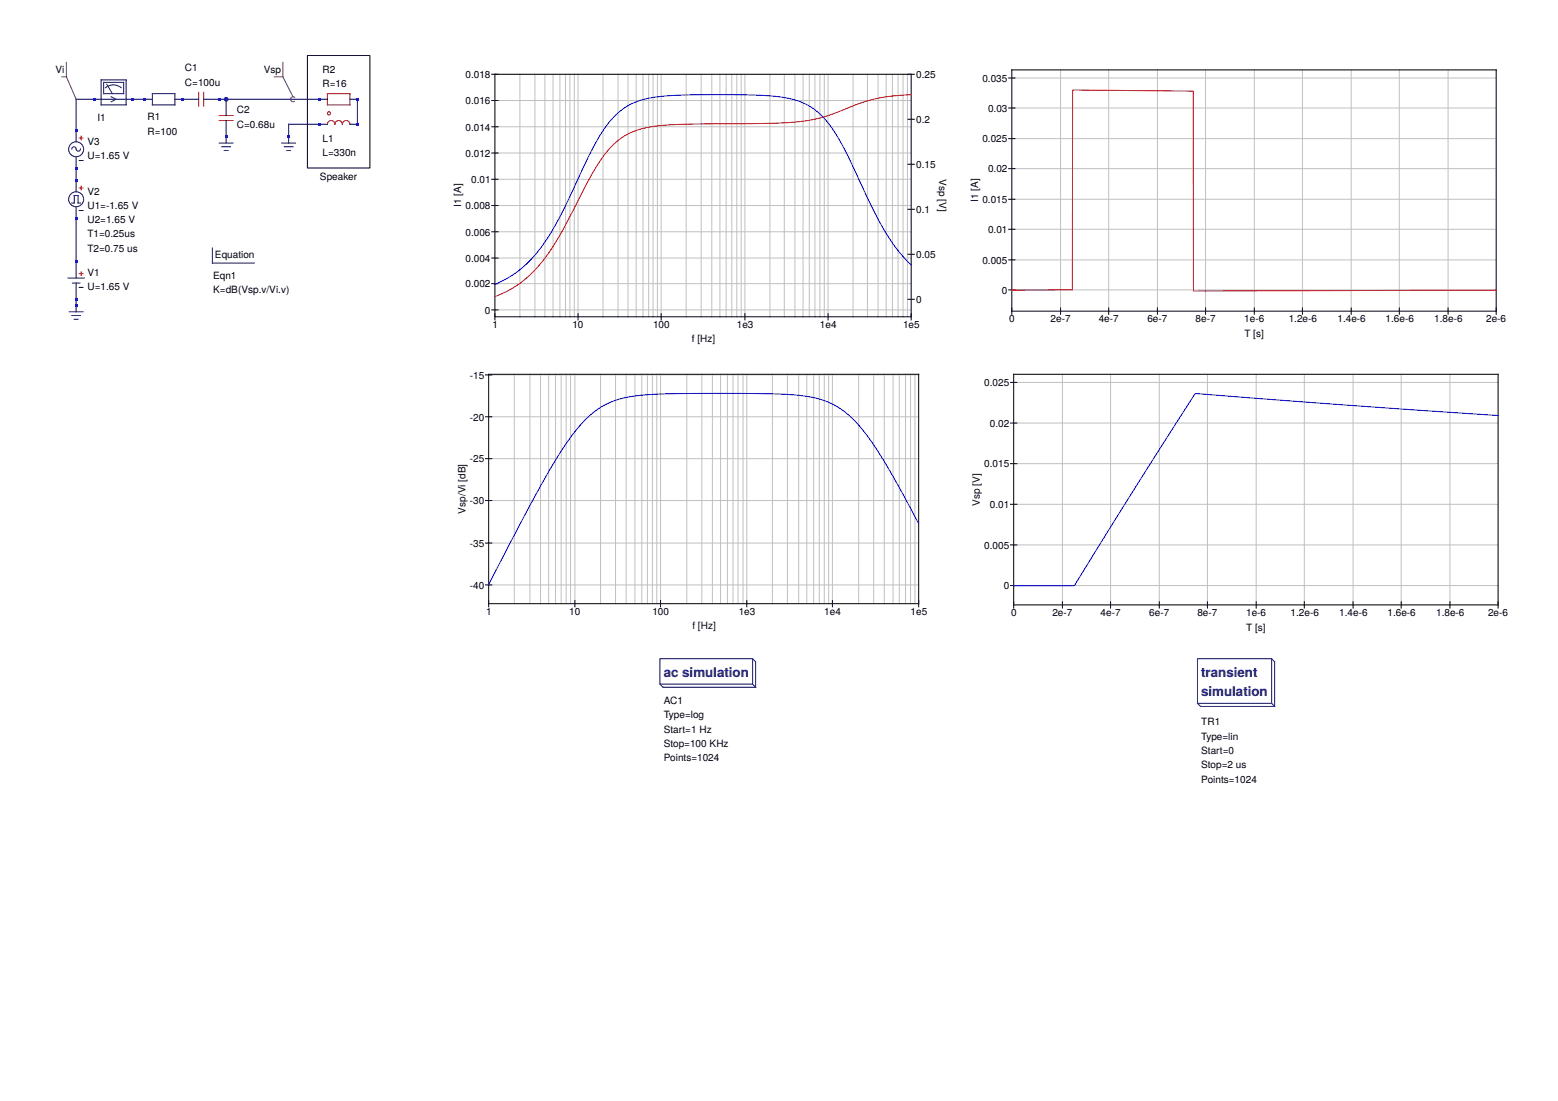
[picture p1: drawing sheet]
<svg xmlns="http://www.w3.org/2000/svg" width="297mm" height="210mm" viewBox="0 0 297 210" stroke-linecap="round" stroke-linejoin="round" font-family="sans-serif">
<g fill="none" stroke="#000080" stroke-width=".19">
<path d="M19.3 15.2h4.7v4.8h-4.7zM19.8 15.7h3.8v2.2h-3.8zM20.4 16.1l1 1.8M21.2 18.4l.9 .5-.9 .5M23.1 16.7a2.32 2.32 0 0 0-3 0M29.1 18.9h-14.6v8.1M29.1 17.9h4.2v2.1h-4.2zM33.3 18.9h4.6M38.8 18.9h23.6M43.1 18.9v3.1M66.7 18.9h1.4v4.8h-1.4M13.7 28.4a.46 .46 0 0 1 .5-.4 .46 .46 0 0 1 .4 .6 .42 .42 0 0 0 .4 .2 .42 .42 0 0 0 .3-.4"/>
<path d="M13.7 38.7h.5v-1.4h.7v1.4h.4M14.5 29.9v6.7M14.5 39.4v13.6M41.8 27.3h2.6M42.3 28h1.6M42.8 28.7h.7M43.1 23v4.3M53.7 27.3h2.6M54.2 28h1.7M54.7 28.7h.7M62.4 23.7h-7.4v3.6M13 53h3.1"/>
<path d="M13.2 59.4h2.6M13.8 54h1.4M14.5 54v5.4M40.5 47.3v2.8h8M13.7 60.2h1.6M14.2 60.9h.7M125.8 125.6h17.7v4.8h-17.7zM125.8 130.4l.6 .6h17.7M143.5 130.4l.6 .6M143.5 125.6l.6 .6v4.8M228.3 125.6h14.1v8.5h-14.1zM228.3 134.1l.6 .6h14.1"/>
<path d="M242.4 134.1l.6 .6M242.4 125.6l.6 .6v8.5"/>
<circle cx="14.5" cy="28.5" r="1.43"/>
<circle cx="14.5" cy="38" r="1.43"/>
</g>
<g fill="none" stroke="#800000" stroke-width=".19">
<path d="M37.9 17.6v2.6M38.8 17.6v2.6M62.4 17.9h4.3v2.1h-4.3zM41.8 23h2.6M41.8 22h2.6M62.4 23.7a.71 .71 0 0 1 .7-.7 .71 .71 0 0 1 .7 .7 .71 .71 0 0 1 .8-.7 .71 .71 0 0 1 .7 .7 .71 .71 0 0 1 .7-.7 .71 .71 0 0 1 .7 .7"/>
<circle cx="62.7" cy="21.6" r=".3"/>
</g>
<path d="M15.1 26.3h.7M15.1 35.8h.7M15.5 26v.7M15.5 35.5v.7M15.1 52.2h.7M15.5 51.8v.7" fill="none" stroke="#f00" stroke-width=".19"/>
<path d="M15.1 30.6h.7M15.1 40.1h.7M15.1 54.8h.7" fill="none" stroke="#000" stroke-width=".19"/>
<path d="M52.3 14.6h1.6M53.9 11.9v2.7M53.9 14.6l2 3.9M56.2 18.6a.48 .48 0 0 0-.7 0 .48 .48 0 0 0 0 .6 .48 .48 0 0 0 .6 .1" fill="none" stroke="#800080" stroke-width=".19"/>
<g fill="#000080">
<path d="M17.9 18.7h.4v.5h-.4z"/>
<path d="M25 18.7h.5v.5h-.5z"/>
</g>
<circle cx="43.1" cy="18.9" r=".36" fill="#000080" stroke="#000080" stroke-width=".19"/>
<g fill="#000080">
<path d="M42.9 25.8h.5v.5h-.5z"/>
<path d="M54.8 25.8h.5v.5h-.5z"/>
<path d="M27.4 18.7h.5v.5h-.5z"/>
<path d="M34.5 18.7h.5v.5h-.5z"/>
<path d="M41.7 18.7h.5v.5h-.5z"/>
<path d="M14.3 58h.5v.5h-.5z"/>
<path d="M14.3 24.6h.5v.5h-.5z"/>
<path d="M14.3 31.8h.5v.5h-.5z"/>
<path d="M14.3 34.2h.5v.5h-.5z"/>
<path d="M14.3 41.3h.5v.5h-.5z"/>
<path d="M14.3 49.7h.5v.4h-.5z"/>
<path d="M14.3 56.8h.5v.5h-.5z"/>
<path d="M60.8 23.5h.4v.4h-.4z"/>
<path d="M67.9 23.5h.5v.4h-.5z"/>
<path d="M67.9 18.7h.5v.5h-.5z"/>
<path d="M60.8 18.7h.4v.5h-.4z"/>
</g>
<path d="M11.8 14.6h.9M12.7 11.9v2.7M12.7 14.6l1.8 4.3" fill="none" stroke="#800080" stroke-width=".19"/>
<g fill="none" stroke="#000" stroke-width=".19">
<path d="M58.6 10.6h11.9v21.4h-11.9zM93.8 14.2h80.5M93.8 19.2h1.2M94.4 14.2v46.8M173.7 14.2v46.8M192.3 14.9h1.2M93.8 39.2h1.2M93.8 34.2h1.2M93.8 29.2h1.2M93.8 24.2h1.2M173.1 39.9h1.2M173.1 31.3h1.2"/>
<path d="M173.1 22.7h1.2M192.3 38h1.2M192.3 32.2h1.2M192.3 26.4h1.2M192.3 20.6h1.2M93.8 59.1h1.2M93.8 54.1h1.2M93.8 49.2h1.2M93.8 44.2h1.2M110.2 59.8v1.2M126.1 59.8v1.2M142 59.8v1.2"/>
<path d="M157.9 59.8v1.2M173.1 57.1h1.2M173.1 48.5h1.2M192.3 55.3h1.2M192.3 49.6h1.2M192.3 43.7h1.2M192.9 59.9v-46.6h92.4v46.6M192.9 59.3h92.4M202.2 58.7v1.2M211.4 58.7v1.2M220.7 58.7v1.2M229.8 58.7v1.2"/>
<path d="M239.1 58.7v1.2M248.3 58.7v1.2M257.6 58.7v1.2M266.8 58.7v1.2M276.1 58.7v1.2M92.6 79.5h1.2M92.6 71.5h1.2M94.4 60.4h79.3M192.7 72.9h1.2M92.6 95.4h1.2M92.6 87.4h1.2M192.7 96.1h1.2"/>
<path d="M192.7 88.4h1.2M192.7 80.7h1.2M92.6 111.5h1.2M92.6 103.5h1.2M93.2 115.7v-44.3h81.9v44.3M93.2 115.1h81.9M109.6 114.5v1.2M125.9 114.5v1.2M142.4 114.5v1.2M158.7 114.5v1.2M192.7 111.6h1.2M192.7 103.9h1.2"/>
<path d="M193.3 115.9v-44.5h92.3v44.5M193.3 115.3h92.3M202.6 114.7v1.2M211.7 114.7v1.2M221 114.7v1.2M230.2 114.7v1.2M239.5 114.7v1.2M248.7 114.7v1.2M258 114.7v1.2M267.1 114.7v1.2M276.4 114.7v1.2"/>
</g>
<g fill="none" stroke="#c0c0c0" stroke-width=".19">
<path d="M94.4 19.2h79.3M99.1 14.2v46.2M102 14.2v46.2M103.9 14.2v46.2M105.4 14.2v46.2M106.7 14.2v46.2M107.8 14.2v46.2M108.7 14.2v46.2M109.5 14.2v46.2M110.2 14.2v46.2M115 14.2v46.2M117.8 14.2v46.2"/>
<path d="M119.7 14.2v46.2M121.3 14.2v46.2M122.6 14.2v46.2M123.7 14.2v46.2M124.5 14.2v46.2M125.3 14.2v46.2M126.1 14.2v46.2M130.8 14.2v46.2M133.7 14.2v46.2M135.7 14.2v46.2M137.3 14.2v46.2M138.4 14.2v46.2"/>
<path d="M139.5 14.2v46.2M140.5 14.2v46.2M141.3 14.2v46.2M142 14.2v46.2M146.8 14.2v46.2M149.5 14.2v46.2M151.6 14.2v46.2M153.1 14.2v46.2M154.3 14.2v46.2M155.4 14.2v46.2M156.3 14.2v46.2M157.2 14.2v46.2"/>
<path d="M157.9 14.2v46.2M162.6 14.2v46.2M165.4 14.2v46.2M167.4 14.2v46.2M169 14.2v46.2M170.1 14.2v46.2M171.2 14.2v46.2M172.2 14.2v46.2M173 14.2v46.2M192.9 14.9h92.4M202.2 13.3v46M211.4 13.3v46"/>
<path d="M220.7 13.3v46M229.8 13.3v46M239.1 13.3v46M248.3 13.3v46M257.6 13.3v46M266.8 13.3v46M276.1 13.3v46M94.4 24.2h79.3M94.4 29.2h79.3M94.4 34.2h79.3M94.4 39.2h79.3M192.9 20.6h92.4"/>
<path d="M192.9 26.4h92.4M192.9 32.2h92.4M192.9 38h92.4M94.4 44.2h79.3M94.4 49.2h79.3M94.4 54.1h79.3M94.4 59.1h79.3M192.9 43.7h92.4M192.9 49.6h92.4M192.9 55.3h92.4M93.2 71.5h81.9M93.2 79.5h81.9"/>
<path d="M98 71.4v43.7M101 71.4v43.7M103.1 71.4v43.7M104.6 71.4v43.7M105.9 71.4v43.7M107 71.4v43.7M107.9 71.4v43.7M108.8 71.4v43.7M109.6 71.4v43.7M114.5 71.4v43.7M117.4 71.4v43.7M119.4 71.4v43.7"/>
<path d="M121 71.4v43.7M122.4 71.4v43.7M123.4 71.4v43.7M124.4 71.4v43.7M125.2 71.4v43.7M125.9 71.4v43.7M130.9 71.4v43.7M133.8 71.4v43.7M135.8 71.4v43.7M137.4 71.4v43.7M138.7 71.4v43.7M139.8 71.4v43.7"/>
<path d="M140.7 71.4v43.7M141.7 71.4v43.7M142.4 71.4v43.7M147.3 71.4v43.7M150.1 71.4v43.7M152.3 71.4v43.7M153.8 71.4v43.7M155.1 71.4v43.7M156.2 71.4v43.7M157.2 71.4v43.7M158 71.4v43.7M158.7 71.4v43.7"/>
<path d="M163.7 71.4v43.7M166.6 71.4v43.7M168.6 71.4v43.7M170.3 71.4v43.7M171.5 71.4v43.7M172.6 71.4v43.7M173.6 71.4v43.7M174.4 71.4v43.7M193.3 72.9h92.3M202.6 71.4v43.9M211.7 71.4v43.9M221 71.4v43.9"/>
<path d="M230.2 71.4v43.9M239.5 71.4v43.9M248.7 71.4v43.9M258 71.4v43.9M267.1 71.4v43.9M276.4 71.4v43.9M93.2 87.4h81.9M93.2 95.4h81.9M193.3 80.7h92.3M193.3 88.4h92.3M193.3 96.1h92.3M93.2 103.5h81.9"/>
<path d="M93.2 111.5h81.9M193.3 103.9h92.3M193.3 111.6h92.3"/>
</g>
<path d="M173.7 18.1l-4 .3-3.3 .5-2.6 .8-6.2 2.4-4.3 1-5.9 .4-15.2 .2-5 .1-4.1 .6-1.6 .4-1.5 .6-1.5 .9-1.4 1.1-1.3 1.4-1.3 1.8-2.3 3.7-5.5 10.7-1.8 2.8-1.8 2.4-2 2.1-2 1.7-2.3 1.4-2.4 1.1M192.9 55.3h11.5l.1-38.1 23 .2v38.1l57.8-.2" fill="none" stroke="#f00" stroke-width=".19"/>
<path d="M173.7 50.5l-2.8-3.1-2.6-4-2.3-4.3-4.5-9.7-2.1-3.8-2.1-2.8-2.2-2-1.5-.9-1.7-.7-1.9-.5-2.4-.3-7.5-.3-11.2 .1-4.2 .3-3 .8-2.5 1.2-2.2 1.8-1.7 2.1-1.8 2.9-6.6 13.6-1.7 3.1-1.6 2.6-2.1 2.6-2.2 2-2.3 1.7-2.6 1.3M285.6 79.2l-28.8-2-28.9-2.2-11.3 17.6-11.8 19-11.5 .1M175.1 99.8l-5.6-10.3-2.1-3.4-1.9-2.8-1.8-2.3-1.8-1.8-1.8-1.4-1.9-1-1.9-.7-2.2-.5-2.6-.3-3.3-.2-19-.1-4.9 .2-3.4 .3-3.5 .8-2.8 1.3-2.6 2-2.6 3-2.7 3.8-3.2 5.4-10.3 19.6" fill="none" stroke="#00f" stroke-width=".19"/>
<g font-size="2.5" fill="#000080">
<text x="126.5" y="129.1">ac simulation</text>
<text x="229" y="129.1">transient</text>
<text x="229" y="132.7">simulation</text>
</g>
<g font-size="1.9">
<text x="10.6" y="14">Vi</text>
<text x="35.3" y="13.6">C1</text>
<text x="35.3" y="16.3">C=100u</text>
<text x="50.3" y="14">Vsp</text>
<text x="61.5" y="13.9">R2</text>
<text x="61.5" y="16.6">R=16</text>
<text x="88.8" y="14.9">0.018</text>
<text x="174.7" y="14.9">0.25</text>
<text x="187.3" y="15.6">0.035</text>
<text x="18.6" y="23">I1</text>
<text x="28.1" y="22.9">R1</text>
<text x="45.2" y="21.6">C2</text>
<text x="88.8" y="19.9">0.016</text>
<text x="174.7" y="23.5">0.2</text>
<text x="188.4" y="21.3">0.03</text>
<text x="16.7" y="27.6">V3</text>
<text x="28.1" y="25.7">R=100</text>
<text x="45.2" y="24.3">C=0.68u</text>
<text x="61.5" y="27.1">L1</text>
<text x="61.5" y="29.8">L=330n</text>
<text x="88.8" y="29.9">0.012</text>
<text x="88.8" y="24.9">0.014</text>
<text x="187.3" y="27.1">0.025</text>
<text x="16.7" y="30.3">U=1.65 V</text>
<text x="61" y="34.2">Speaker</text>
<text x="89.8" y="34.9">0.01</text>
<text x="174.7" y="32">0.15</text>
<text x="179.1" y="34.2" transform="rotate(90 179.1 34.2)">Vsp [V]</text>
<text x="188.4" y="32.9">0.02</text>
<text x="16.7" y="37.1">V2</text>
<text x="16.7" y="39.8">U1=-1.65 V</text>
<text x="87.9" y="39.4" transform="rotate(-90 87.9 39.4)">I1 [A]</text>
<text x="88.8" y="39.9">0.008</text>
<text x="174.7" y="40.6">0.1</text>
<text x="186.5" y="38.5" transform="rotate(-90 186.5 38.5)">I1 [A]</text>
<text x="187.3" y="38.7">0.015</text>
<text x="16.7" y="42.5">U2=1.65 V</text>
<text x="16.7" y="45.3">T1=0.25us</text>
<text x="88.8" y="44.9">0.006</text>
<text x="188.4" y="44.4">0.01</text>
<text x="16.7" y="48">T2=0.75 us</text>
<text x="16.7" y="52.6">V1</text>
<text x="40.6" y="53.2">Eqn1</text>
<text x="41" y="49.1">Equation</text>
<text x="88.8" y="49.9">0.004</text>
<text x="174.7" y="49.2">0.05</text>
<text x="187.3" y="50.3">0.005</text>
<text x="16.7" y="55.3">U=1.65 V</text>
<text x="40.6" y="55.9">K=dB(Vsp.v/Vi.v)</text>
<text x="88.8" y="54.8">0.002</text>
<text x="92.4" y="59.8">0</text>
<text x="174.7" y="57.8">0</text>
<text x="191" y="56">0</text>
<text x="93.9" y="62.5">1</text>
<text x="109.1" y="62.5">10</text>
<text x="124.5" y="62.5">100</text>
<text x="131.9" y="65.3">f [Hz]</text>
<text x="140.5" y="62.5">1e3</text>
<text x="156.3" y="62.5">1e4</text>
<text x="172.2" y="62.5">1e5</text>
<text x="192.4" y="61.5">0</text>
<text x="200.3" y="61.5">2e-7</text>
<text x="209.5" y="61.5">4e-7</text>
<text x="218.8" y="61.5">6e-7</text>
<text x="227.9" y="61.5">8e-7</text>
<text x="237.2" y="61.5">1e-6</text>
<text x="237.2" y="64.2">T [s]</text>
<text x="245.7" y="61.5">1.2e-6</text>
<text x="255" y="61.5">1.4e-6</text>
<text x="264.2" y="61.5">1.6e-6</text>
<text x="273.5" y="61.5">1.8e-6</text>
<text x="283.4" y="61.5">2e-6</text>
<text x="89.6" y="72.2">-15</text>
<text x="187.7" y="73.6">0.025</text>
<text x="89.6" y="80.2">-20</text>
<text x="188.7" y="81.4">0.02</text>
<text x="89.6" y="88.2">-25</text>
<text x="187.7" y="89.1">0.015</text>
<text x="88.8" y="97.9" transform="rotate(-90 88.8 97.9)">Vsp/Vi [dB]</text>
<text x="89.6" y="96.1">-30</text>
<text x="186.8" y="96.5" transform="rotate(-90 186.8 96.5)">Vsp [V]</text>
<text x="188.7" y="96.9">0.01</text>
<text x="89.6" y="104.2">-35</text>
<text x="187.7" y="104.6">0.005</text>
<text x="89.6" y="112.2">-40</text>
<text x="191.4" y="112.3">0</text>
<text x="92.7" y="117.2">1</text>
<text x="108.5" y="117.2">10</text>
<text x="124.4" y="117.2">100</text>
<text x="132" y="120">f [Hz]</text>
<text x="140.8" y="117.2">1e3</text>
<text x="157.2" y="117.2">1e4</text>
<text x="173.6" y="117.2">1e5</text>
<text x="192.8" y="117.5">0</text>
<text x="200.7" y="117.5">2e-7</text>
<text x="209.8" y="117.5">4e-7</text>
<text x="219.1" y="117.5">6e-7</text>
<text x="228.3" y="117.5">8e-7</text>
<text x="237.6" y="117.5">1e-6</text>
<text x="246.1" y="117.5">1.2e-6</text>
<text x="255.3" y="117.5">1.4e-6</text>
<text x="264.5" y="117.5">1.6e-6</text>
<text x="273.8" y="117.5">1.8e-6</text>
<text x="283.7" y="117.5">2e-6</text>
<text x="237.6" y="120.2">T [s]</text>
<text x="126.5" y="134.2">AC1</text>
<text x="126.5" y="136.9">Type=log</text>
<text x="126.5" y="139.7">Start=1 Hz</text>
<text x="126.5" y="142.4">Stop=100 KHz</text>
<text x="229" y="138.3">TR1</text>
<text x="229" y="141">Type=lin</text>
<text x="229" y="143.7">Start=0</text>
<text x="126.5" y="145.1">Points=1024</text>
<text x="229" y="146.5">Stop=2 us</text>
<text x="229" y="149.2">Points=1024</text>
</g>
</svg>
